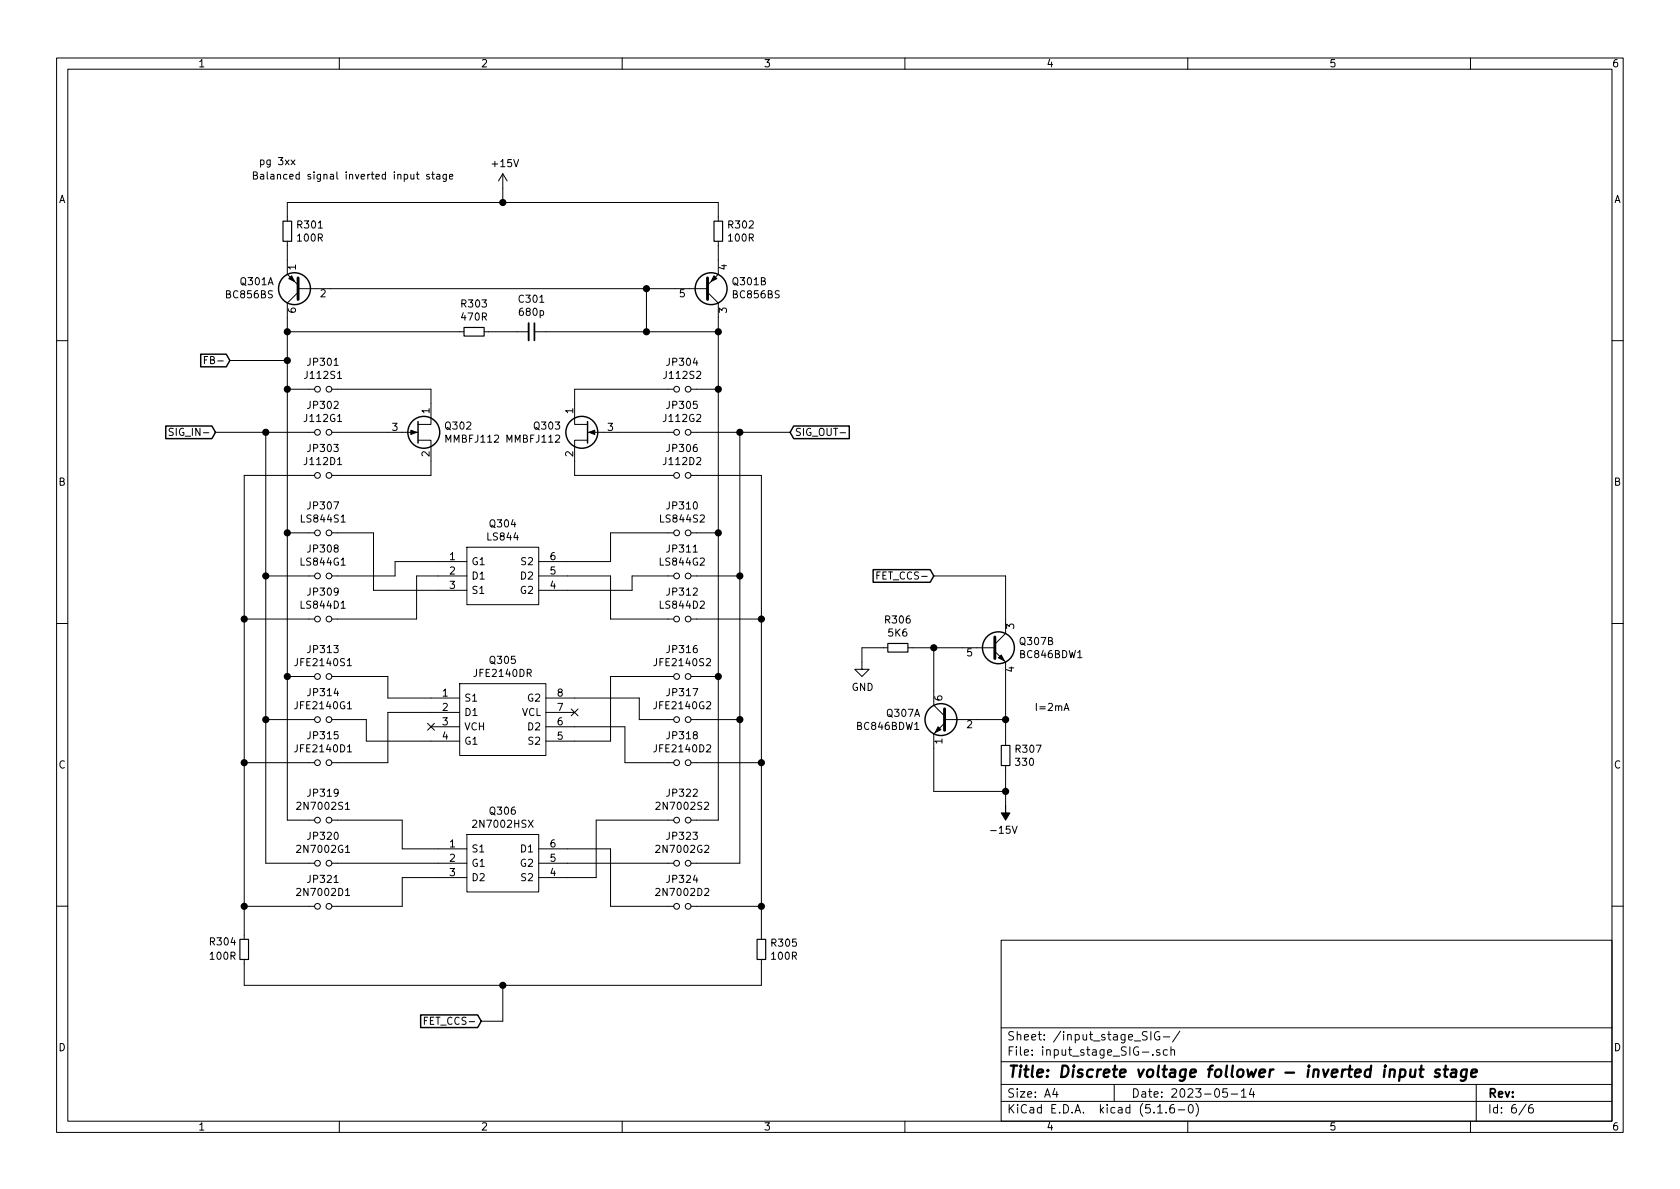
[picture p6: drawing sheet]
EESchema Schematic File Version 4
EELAYER 30 0
EELAYER END
$Descr A4 11693 8268
encoding utf-8
Sheet 6 6
Title "Discrete voltage follower - inverted input stage"
Date "2023-05-14"
Rev ""
Comp ""
Comment1 ""
Comment2 ""
Comment3 ""
Comment4 ""
$EndDescr
$Comp
L Device:Q_DUAL_PNP_PNP_E1B1C2E2B2C1 Q?
U 1 1
P 2100 2000
AR Path="/64618ED1/6462230A" Ref="Q?"  Part="1" 
AR Path="/647CF58A/6462230A" Ref="Q301"  Part="1" 
F 0 "Q301" H 2291 1954 50  0000 L CNN
F 1 "BC856BS" H 2291 2045 50  0000 L CNN
F 2 "" H 2300 2100 50  0001 C CNN
F 3 "~" H 2100 2000 50  0001 C CNN
	1    2100 2000
	-1   0    0    1   
$EndComp
$Comp
L Device:Q_DUAL_PNP_PNP_E1B1C2E2B2C1 Q?
U 2 1
P 4900 2000
AR Path="/64618ED1/646236D3" Ref="Q?"  Part="2" 
AR Path="/647CF58A/646236D3" Ref="Q301"  Part="2" 
F 0 "Q301" H 5091 1954 50  0000 L CNN
F 1 "BC856BS" H 5091 2045 50  0000 L CNN
F 2 "" H 5100 2100 50  0001 C CNN
F 3 "~" H 4900 2000 50  0001 C CNN
	2    4900 2000
	1    0    0    1   
$EndComp
$Comp
L Device:R_Small R?
U 1 1
P 2000 1600
AR Path="/64618ED1/6491456F" Ref="R?"  Part="1" 
AR Path="/647CF58A/6491456F" Ref="R301"  Part="1" 
F 0 "R301" H 2059 1646 50  0000 L CNN
F 1 "100R" H 2059 1555 50  0000 L CNN
F 2 "Resistor_SMD:R_0805_2012Metric_Pad1.15x1.40mm_HandSolder" H 2000 1600 50  0001 C CNN
F 3 "~" H 2000 1600 50  0001 C CNN
	1    2000 1600
	1    0    0    -1  
$EndComp
$Comp
L Device:R_Small R?
U 1 1
P 5000 1600
AR Path="/64618ED1/64914570" Ref="R?"  Part="1" 
AR Path="/647CF58A/64914570" Ref="R302"  Part="1" 
F 0 "R302" H 5059 1646 50  0000 L CNN
F 1 "100R" H 5059 1555 50  0000 L CNN
F 2 "Resistor_SMD:R_0805_2012Metric_Pad1.15x1.40mm_HandSolder" H 5000 1600 50  0001 C CNN
F 3 "~" H 5000 1600 50  0001 C CNN
	1    5000 1600
	1    0    0    -1  
$EndComp
$Comp
L Device:R_Small R?
U 1 1
P 3300 2300
AR Path="/64618ED1/64914571" Ref="R?"  Part="1" 
AR Path="/647CF58A/64914571" Ref="R303"  Part="1" 
F 0 "R303" V 3104 2300 50  0000 C CNN
F 1 "470R" V 3195 2300 50  0000 C CNN
F 2 "Resistor_SMD:R_0805_2012Metric_Pad1.15x1.40mm_HandSolder" H 3300 2300 50  0001 C CNN
F 3 "~" H 3300 2300 50  0001 C CNN
	1    3300 2300
	0    1    1    0   
$EndComp
$Comp
L Device:C_Small C?
U 1 1
P 3700 2300
AR Path="/64618ED1/64914572" Ref="C?"  Part="1" 
AR Path="/647CF58A/64914572" Ref="C301"  Part="1" 
F 0 "C301" V 3471 2300 50  0000 C CNN
F 1 "680p" V 3562 2300 50  0000 C CNN
F 2 "Capacitor_SMD:C_0805_2012Metric_Pad1.15x1.40mm_HandSolder" H 3700 2300 50  0001 C CNN
F 3 "~" H 3700 2300 50  0001 C CNN
	1    3700 2300
	0    1    1    0   
$EndComp
$Comp
L Transistor_FET:MMBFJ112 Q?
U 1 1
P 2900 3000
AR Path="/64618ED1/64914573" Ref="Q?"  Part="1" 
AR Path="/647CF58A/64914573" Ref="Q302"  Part="1" 
F 0 "Q302" H 3090 3046 50  0000 L CNN
F 1 "MMBFJ112" H 3090 2955 50  0000 L CNN
F 2 "Package_TO_SOT_SMD:SOT-23" H 3100 2925 50  0001 L CIN
F 3 "https://www.onsemi.com/pub/Collateral/MMBFJ113-D.PDF" H 2900 3000 50  0001 L CNN
	1    2900 3000
	1    0    0    -1  
$EndComp
$Comp
L Transistor_FET:MMBFJ112 Q?
U 1 1
P 4100 3000
AR Path="/64618ED1/646325E9" Ref="Q?"  Part="1" 
AR Path="/647CF58A/646325E9" Ref="Q303"  Part="1" 
F 0 "Q303" H 4291 3046 50  0000 L CNN
F 1 "MMBFJ112" H 4291 2955 50  0000 L CNN
F 2 "Package_TO_SOT_SMD:SOT-23" H 4300 2925 50  0001 L CIN
F 3 "https://www.onsemi.com/pub/Collateral/MMBFJ113-D.PDF" H 4100 3000 50  0001 L CNN
	1    4100 3000
	-1   0    0    -1  
$EndComp
$Comp
L Device:R_Small R?
U 1 1
P 5300 6600
AR Path="/64618ED1/64914575" Ref="R?"  Part="1" 
AR Path="/647CF58A/64914575" Ref="R305"  Part="1" 
F 0 "R305" H 5359 6646 50  0000 L CNN
F 1 "100R" H 5359 6555 50  0000 L CNN
F 2 "Resistor_SMD:R_0805_2012Metric_Pad1.15x1.40mm_HandSolder" H 5300 6600 50  0001 C CNN
F 3 "~" H 5300 6600 50  0001 C CNN
	1    5300 6600
	1    0    0    -1  
$EndComp
$Comp
L Device:R_Small R?
U 1 1
P 1700 6600
AR Path="/64618ED1/64635DD3" Ref="R?"  Part="1" 
AR Path="/647CF58A/64635DD3" Ref="R304"  Part="1" 
F 0 "R304" H 1750 6550 50  0000 L CNN
F 1 "100R" H 1750 6650 50  0000 L CNN
F 2 "Resistor_SMD:R_0805_2012Metric_Pad1.15x1.40mm_HandSolder" H 1700 6600 50  0001 C CNN
F 3 "~" H 1700 6600 50  0001 C CNN
	1    1700 6600
	-1   0    0    1   
$EndComp
$Comp
L Device:Jumper_NO_Small JP?
U 1 1
P 2250 3000
AR Path="/64618ED1/6463E2FB" Ref="JP?"  Part="1" 
AR Path="/647CF58A/6463E2FB" Ref="JP302"  Part="1" 
F 0 "JP302" H 2250 2815 50  0000 C CNN
F 1 "J112G1" H 2250 2906 50  0000 C CNN
F 2 "Jumper:SolderJumper-2_P1.3mm_Open_RoundedPad1.0x1.5mm" H 2250 3000 50  0001 C CNN
F 3 "~" H 2250 3000 50  0001 C CNN
	1    2250 3000
	-1   0    0    1   
$EndComp
$Comp
L LS844-SOT-23-6L-CT:LS844-SOT-23-6L-CT Q?
U 1 1
P 3050 3900
AR Path="/64618ED1/64914579" Ref="Q?"  Part="1" 
AR Path="/647CF58A/64914579" Ref="Q304"  Part="1" 
F 0 "Q304" H 3500 4165 50  0000 C CNN
F 1 "LS844" H 3500 4074 50  0000 C CNN
F 2 "" H 3800 4000 50  0001 L CNN
F 3 "https://www.linearsystems.com/lsdata/datasheets/LS844SeriesDSRevA14" H 3800 3900 50  0001 L CNN
F 4 "JFET Low Noise, Low Drift, Low Capacitance, Monolithic Dual, N-Channel JFET" H 3800 3800 50  0001 L CNN "Description"
F 5 "1.45" H 3800 3700 50  0001 L CNN "Height"
F 6 "722-LS844SOT236LCT" H 3800 3600 50  0001 L CNN "Mouser Part Number"
F 7 "https://www.mouser.co.uk/ProductDetail/Linear-Integrated-Systems/LS844-SOT-23-6L-CT?qs=T%252BzbugeAwjiyHRIf%2Fcfibw%3D%3D" H 3800 3500 50  0001 L CNN "Mouser Price/Stock"
F 8 "Linear Integrated Systems" H 3800 3400 50  0001 L CNN "Manufacturer_Name"
F 9 "LS844-SOT-23-6L-CT" H 3800 3300 50  0001 L CNN "Manufacturer_Part_Number"
	1    3050 3900
	1    0    0    -1  
$EndComp
$Comp
L JFE2140DR:JFE2140DR IC?
U 1 1
P 3000 4850
AR Path="/64618ED1/64652E48" Ref="IC?"  Part="1" 
AR Path="/647CF58A/64652E48" Ref="Q305"  Part="1" 
F 0 "Q305" H 3500 5115 50  0000 C CNN
F 1 "JFE2140DR" H 3500 5024 50  0000 C CNN
F 2 "" H 3850 4950 50  0001 L CNN
F 3 "https://www.ti.com/lit/ds/symlink/jfe2140.pdf?ts=1633964558921" H 3850 4850 50  0001 L CNN
F 4 "JFE2140 Ultra-Low Noise, Matched, Dual, Low-Gate Current, Discrete, Audio, NChannel JFET" H 3850 4750 50  0001 L CNN "Description"
F 5 "1.75" H 3850 4650 50  0001 L CNN "Height"
F 6 "595-JFE2140DR" H 3850 4550 50  0001 L CNN "Mouser Part Number"
F 7 "https://www.mouser.co.uk/ProductDetail/Texas-Instruments/JFE2140DR?qs=A6eO%252BMLsxmQVeRIGZCabaw%3D%3D" H 3850 4450 50  0001 L CNN "Mouser Price/Stock"
F 8 "Texas Instruments" H 3850 4350 50  0001 L CNN "Manufacturer_Name"
F 9 "JFE2140DR" H 3850 4250 50  0001 L CNN "Manufacturer_Part_Number"
	1    3000 4850
	1    0    0    -1  
$EndComp
$Comp
L 2N7002HSX:2N7002HSX Q?
U 1 1
P 3050 5900
AR Path="/64618ED1/646552FE" Ref="Q?"  Part="1" 
AR Path="/647CF58A/646552FE" Ref="Q306"  Part="1" 
F 0 "Q306" H 3500 6165 50  0000 C CNN
F 1 "2N7002HSX" H 3500 6074 50  0000 C CNN
F 2 "" H 3800 6000 50  0001 L CNN
F 3 "https://assets.nexperia.com/documents/data-sheet/2N7002HS.pdf" H 3800 5900 50  0001 L CNN
F 4 "MOSFET 2N7002HS/SOT363/SC-88" H 3800 5800 50  0001 L CNN "Description"
F 5 "1.1" H 3800 5700 50  0001 L CNN "Height"
F 6 "771-2N7002HSX" H 3800 5600 50  0001 L CNN "Mouser Part Number"
F 7 "https://www.mouser.co.uk/ProductDetail/Nexperia/2N7002HSX?qs=Li%252BoUPsLEnuawzf36ZS0aQ%3D%3D" H 3800 5500 50  0001 L CNN "Mouser Price/Stock"
F 8 "Nexperia" H 3800 5400 50  0001 L CNN "Manufacturer_Name"
F 9 "2N7002HSX" H 3800 5300 50  0001 L CNN "Manufacturer_Part_Number"
	1    3050 5900
	1    0    0    -1  
$EndComp
$Comp
L Device:Jumper_NO_Small JP?
U 1 1
P 2250 2700
AR Path="/64618ED1/64675811" Ref="JP?"  Part="1" 
AR Path="/647CF58A/64675811" Ref="JP301"  Part="1" 
F 0 "JP301" H 2250 2515 50  0000 C CNN
F 1 "J112S1" H 2250 2606 50  0000 C CNN
F 2 "Jumper:SolderJumper-2_P1.3mm_Open_RoundedPad1.0x1.5mm" H 2250 2700 50  0001 C CNN
F 3 "~" H 2250 2700 50  0001 C CNN
	1    2250 2700
	-1   0    0    1   
$EndComp
$Comp
L Device:Jumper_NO_Small JP?
U 1 1
P 2250 3300
AR Path="/64618ED1/6491457D" Ref="JP?"  Part="1" 
AR Path="/647CF58A/6491457D" Ref="JP303"  Part="1" 
F 0 "JP303" H 2250 3115 50  0000 C CNN
F 1 "J112D1" H 2250 3206 50  0000 C CNN
F 2 "Jumper:SolderJumper-2_P1.3mm_Open_RoundedPad1.0x1.5mm" H 2250 3300 50  0001 C CNN
F 3 "~" H 2250 3300 50  0001 C CNN
	1    2250 3300
	-1   0    0    1   
$EndComp
$Comp
L Device:Jumper_NO_Small JP?
U 1 1
P 2250 3700
AR Path="/64618ED1/6491457E" Ref="JP?"  Part="1" 
AR Path="/647CF58A/6491457E" Ref="JP307"  Part="1" 
F 0 "JP307" H 2250 3515 50  0000 C CNN
F 1 "LS844S1" H 2250 3606 50  0000 C CNN
F 2 "Jumper:SolderJumper-2_P1.3mm_Open_RoundedPad1.0x1.5mm" H 2250 3700 50  0001 C CNN
F 3 "~" H 2250 3700 50  0001 C CNN
	1    2250 3700
	-1   0    0    1   
$EndComp
$Comp
L Device:Jumper_NO_Small JP?
U 1 1
P 2250 4000
AR Path="/64618ED1/6491457F" Ref="JP?"  Part="1" 
AR Path="/647CF58A/6491457F" Ref="JP308"  Part="1" 
F 0 "JP308" H 2250 3815 50  0000 C CNN
F 1 "LS844G1" H 2250 3906 50  0000 C CNN
F 2 "Jumper:SolderJumper-2_P1.3mm_Open_RoundedPad1.0x1.5mm" H 2250 4000 50  0001 C CNN
F 3 "~" H 2250 4000 50  0001 C CNN
	1    2250 4000
	-1   0    0    1   
$EndComp
$Comp
L Device:Jumper_NO_Small JP?
U 1 1
P 2250 4300
AR Path="/64618ED1/64914580" Ref="JP?"  Part="1" 
AR Path="/647CF58A/64914580" Ref="JP309"  Part="1" 
F 0 "JP309" H 2250 4115 50  0000 C CNN
F 1 "LS844D1" H 2250 4206 50  0000 C CNN
F 2 "Jumper:SolderJumper-2_P1.3mm_Open_RoundedPad1.0x1.5mm" H 2250 4300 50  0001 C CNN
F 3 "~" H 2250 4300 50  0001 C CNN
	1    2250 4300
	-1   0    0    1   
$EndComp
$Comp
L Device:Jumper_NO_Small JP?
U 1 1
P 2250 4700
AR Path="/64618ED1/64914581" Ref="JP?"  Part="1" 
AR Path="/647CF58A/64914581" Ref="JP313"  Part="1" 
F 0 "JP313" H 2250 4515 50  0000 C CNN
F 1 "JFE2140S1" H 2250 4606 50  0000 C CNN
F 2 "Jumper:SolderJumper-2_P1.3mm_Open_RoundedPad1.0x1.5mm" H 2250 4700 50  0001 C CNN
F 3 "~" H 2250 4700 50  0001 C CNN
	1    2250 4700
	-1   0    0    1   
$EndComp
$Comp
L Device:Jumper_NO_Small JP?
U 1 1
P 2250 5000
AR Path="/64618ED1/64914582" Ref="JP?"  Part="1" 
AR Path="/647CF58A/64914582" Ref="JP314"  Part="1" 
F 0 "JP314" H 2250 4815 50  0000 C CNN
F 1 "JFE2140G1" H 2250 4906 50  0000 C CNN
F 2 "Jumper:SolderJumper-2_P1.3mm_Open_RoundedPad1.0x1.5mm" H 2250 5000 50  0001 C CNN
F 3 "~" H 2250 5000 50  0001 C CNN
	1    2250 5000
	-1   0    0    1   
$EndComp
$Comp
L Device:Jumper_NO_Small JP?
U 1 1
P 2250 5300
AR Path="/64618ED1/64914583" Ref="JP?"  Part="1" 
AR Path="/647CF58A/64914583" Ref="JP315"  Part="1" 
F 0 "JP315" H 2250 5115 50  0000 C CNN
F 1 "JFE2140D1" H 2250 5206 50  0000 C CNN
F 2 "Jumper:SolderJumper-2_P1.3mm_Open_RoundedPad1.0x1.5mm" H 2250 5300 50  0001 C CNN
F 3 "~" H 2250 5300 50  0001 C CNN
	1    2250 5300
	-1   0    0    1   
$EndComp
$Comp
L Device:Jumper_NO_Small JP?
U 1 1
P 2250 5700
AR Path="/64618ED1/64914584" Ref="JP?"  Part="1" 
AR Path="/647CF58A/64914584" Ref="JP319"  Part="1" 
F 0 "JP319" H 2250 5515 50  0000 C CNN
F 1 "2N7002S1" H 2250 5606 50  0000 C CNN
F 2 "Jumper:SolderJumper-2_P1.3mm_Open_RoundedPad1.0x1.5mm" H 2250 5700 50  0001 C CNN
F 3 "~" H 2250 5700 50  0001 C CNN
	1    2250 5700
	-1   0    0    1   
$EndComp
$Comp
L Device:Jumper_NO_Small JP?
U 1 1
P 2250 6000
AR Path="/64618ED1/646BB598" Ref="JP?"  Part="1" 
AR Path="/647CF58A/646BB598" Ref="JP320"  Part="1" 
F 0 "JP320" H 2250 5815 50  0000 C CNN
F 1 "2N7002G1" H 2250 5906 50  0000 C CNN
F 2 "Jumper:SolderJumper-2_P1.3mm_Open_RoundedPad1.0x1.5mm" H 2250 6000 50  0001 C CNN
F 3 "~" H 2250 6000 50  0001 C CNN
	1    2250 6000
	-1   0    0    1   
$EndComp
$Comp
L Device:Jumper_NO_Small JP?
U 1 1
P 2250 6300
AR Path="/64618ED1/646BB992" Ref="JP?"  Part="1" 
AR Path="/647CF58A/646BB992" Ref="JP321"  Part="1" 
F 0 "JP321" H 2250 6115 50  0000 C CNN
F 1 "2N7002D1" H 2250 6206 50  0000 C CNN
F 2 "Jumper:SolderJumper-2_P1.3mm_Open_RoundedPad1.0x1.5mm" H 2250 6300 50  0001 C CNN
F 3 "~" H 2250 6300 50  0001 C CNN
	1    2250 6300
	-1   0    0    1   
$EndComp
$Comp
L Device:Jumper_NO_Small JP?
U 1 1
P 4750 3000
AR Path="/64618ED1/64914587" Ref="JP?"  Part="1" 
AR Path="/647CF58A/64914587" Ref="JP305"  Part="1" 
F 0 "JP305" H 4750 2815 50  0000 C CNN
F 1 "J112G2" H 4750 2906 50  0000 C CNN
F 2 "Jumper:SolderJumper-2_P1.3mm_Open_RoundedPad1.0x1.5mm" H 4750 3000 50  0001 C CNN
F 3 "~" H 4750 3000 50  0001 C CNN
	1    4750 3000
	-1   0    0    1   
$EndComp
$Comp
L Device:Jumper_NO_Small JP?
U 1 1
P 4750 2700
AR Path="/64618ED1/64914588" Ref="JP?"  Part="1" 
AR Path="/647CF58A/64914588" Ref="JP304"  Part="1" 
F 0 "JP304" H 4750 2515 50  0000 C CNN
F 1 "J112S2" H 4750 2606 50  0000 C CNN
F 2 "Jumper:SolderJumper-2_P1.3mm_Open_RoundedPad1.0x1.5mm" H 4750 2700 50  0001 C CNN
F 3 "~" H 4750 2700 50  0001 C CNN
	1    4750 2700
	-1   0    0    1   
$EndComp
$Comp
L Device:Jumper_NO_Small JP?
U 1 1
P 4750 3300
AR Path="/64618ED1/64914589" Ref="JP?"  Part="1" 
AR Path="/647CF58A/64914589" Ref="JP306"  Part="1" 
F 0 "JP306" H 4750 3115 50  0000 C CNN
F 1 "J112D2" H 4750 3206 50  0000 C CNN
F 2 "Jumper:SolderJumper-2_P1.3mm_Open_RoundedPad1.0x1.5mm" H 4750 3300 50  0001 C CNN
F 3 "~" H 4750 3300 50  0001 C CNN
	1    4750 3300
	-1   0    0    1   
$EndComp
$Comp
L Device:Jumper_NO_Small JP?
U 1 1
P 4750 3700
AR Path="/64618ED1/6491458A" Ref="JP?"  Part="1" 
AR Path="/647CF58A/6491458A" Ref="JP310"  Part="1" 
F 0 "JP310" H 4750 3515 50  0000 C CNN
F 1 "LS844S2" H 4750 3606 50  0000 C CNN
F 2 "Jumper:SolderJumper-2_P1.3mm_Open_RoundedPad1.0x1.5mm" H 4750 3700 50  0001 C CNN
F 3 "~" H 4750 3700 50  0001 C CNN
	1    4750 3700
	-1   0    0    1   
$EndComp
$Comp
L Device:Jumper_NO_Small JP?
U 1 1
P 4750 4000
AR Path="/64618ED1/646CC6A8" Ref="JP?"  Part="1" 
AR Path="/647CF58A/646CC6A8" Ref="JP311"  Part="1" 
F 0 "JP311" H 4750 3815 50  0000 C CNN
F 1 "LS844G2" H 4750 3906 50  0000 C CNN
F 2 "Jumper:SolderJumper-2_P1.3mm_Open_RoundedPad1.0x1.5mm" H 4750 4000 50  0001 C CNN
F 3 "~" H 4750 4000 50  0001 C CNN
	1    4750 4000
	-1   0    0    1   
$EndComp
$Comp
L Device:Jumper_NO_Small JP?
U 1 1
P 4750 4300
AR Path="/64618ED1/646CC6AE" Ref="JP?"  Part="1" 
AR Path="/647CF58A/646CC6AE" Ref="JP312"  Part="1" 
F 0 "JP312" H 4750 4115 50  0000 C CNN
F 1 "LS844D2" H 4750 4206 50  0000 C CNN
F 2 "Jumper:SolderJumper-2_P1.3mm_Open_RoundedPad1.0x1.5mm" H 4750 4300 50  0001 C CNN
F 3 "~" H 4750 4300 50  0001 C CNN
	1    4750 4300
	-1   0    0    1   
$EndComp
$Comp
L Device:Jumper_NO_Small JP?
U 1 1
P 4750 4700
AR Path="/64618ED1/646CC6B4" Ref="JP?"  Part="1" 
AR Path="/647CF58A/646CC6B4" Ref="JP316"  Part="1" 
F 0 "JP316" H 4750 4515 50  0000 C CNN
F 1 "JFE2140S2" H 4750 4606 50  0000 C CNN
F 2 "Jumper:SolderJumper-2_P1.3mm_Open_RoundedPad1.0x1.5mm" H 4750 4700 50  0001 C CNN
F 3 "~" H 4750 4700 50  0001 C CNN
	1    4750 4700
	-1   0    0    1   
$EndComp
$Comp
L Device:Jumper_NO_Small JP?
U 1 1
P 4750 5000
AR Path="/64618ED1/646CC6BA" Ref="JP?"  Part="1" 
AR Path="/647CF58A/646CC6BA" Ref="JP317"  Part="1" 
F 0 "JP317" H 4750 4815 50  0000 C CNN
F 1 "JFE2140G2" H 4750 4906 50  0000 C CNN
F 2 "Jumper:SolderJumper-2_P1.3mm_Open_RoundedPad1.0x1.5mm" H 4750 5000 50  0001 C CNN
F 3 "~" H 4750 5000 50  0001 C CNN
	1    4750 5000
	-1   0    0    1   
$EndComp
$Comp
L Device:Jumper_NO_Small JP?
U 1 1
P 4750 5300
AR Path="/64618ED1/646CC6C0" Ref="JP?"  Part="1" 
AR Path="/647CF58A/646CC6C0" Ref="JP318"  Part="1" 
F 0 "JP318" H 4750 5115 50  0000 C CNN
F 1 "JFE2140D2" H 4750 5206 50  0000 C CNN
F 2 "Jumper:SolderJumper-2_P1.3mm_Open_RoundedPad1.0x1.5mm" H 4750 5300 50  0001 C CNN
F 3 "~" H 4750 5300 50  0001 C CNN
	1    4750 5300
	-1   0    0    1   
$EndComp
$Comp
L Device:Jumper_NO_Small JP?
U 1 1
P 4750 5700
AR Path="/64618ED1/646CC6C6" Ref="JP?"  Part="1" 
AR Path="/647CF58A/646CC6C6" Ref="JP322"  Part="1" 
F 0 "JP322" H 4750 5515 50  0000 C CNN
F 1 "2N7002S2" H 4750 5606 50  0000 C CNN
F 2 "Jumper:SolderJumper-2_P1.3mm_Open_RoundedPad1.0x1.5mm" H 4750 5700 50  0001 C CNN
F 3 "~" H 4750 5700 50  0001 C CNN
	1    4750 5700
	-1   0    0    1   
$EndComp
$Comp
L Device:Jumper_NO_Small JP?
U 1 1
P 4750 6000
AR Path="/64618ED1/64914591" Ref="JP?"  Part="1" 
AR Path="/647CF58A/64914591" Ref="JP323"  Part="1" 
F 0 "JP323" H 4750 5815 50  0000 C CNN
F 1 "2N7002G2" H 4750 5906 50  0000 C CNN
F 2 "Jumper:SolderJumper-2_P1.3mm_Open_RoundedPad1.0x1.5mm" H 4750 6000 50  0001 C CNN
F 3 "~" H 4750 6000 50  0001 C CNN
	1    4750 6000
	-1   0    0    1   
$EndComp
$Comp
L Device:Jumper_NO_Small JP?
U 1 1
P 4750 6300
AR Path="/64618ED1/646CC6D2" Ref="JP?"  Part="1" 
AR Path="/647CF58A/646CC6D2" Ref="JP324"  Part="1" 
F 0 "JP324" H 4750 6115 50  0000 C CNN
F 1 "2N7002D2" H 4750 6206 50  0000 C CNN
F 2 "Jumper:SolderJumper-2_P1.3mm_Open_RoundedPad1.0x1.5mm" H 4750 6300 50  0001 C CNN
F 3 "~" H 4750 6300 50  0001 C CNN
	1    4750 6300
	-1   0    0    1   
$EndComp
Wire Wire Line
	2150 5700 2000 5700
Wire Wire Line
	2000 5700 2000 4700
Wire Wire Line
	2150 2700 2000 2700
Connection ~ 2000 2700
Wire Wire Line
	2150 3700 2000 3700
Connection ~ 2000 3700
Wire Wire Line
	2000 3700 2000 2700
Wire Wire Line
	2150 4700 2000 4700
Connection ~ 2000 4700
Wire Wire Line
	2000 4700 2000 3700
Wire Wire Line
	4850 5700 5000 5700
Wire Wire Line
	5000 5700 5000 4700
Wire Wire Line
	4850 2700 5000 2700
Connection ~ 5000 2700
Wire Wire Line
	4850 3700 5000 3700
Connection ~ 5000 3700
Wire Wire Line
	5000 3700 5000 2700
Wire Wire Line
	4850 4700 5000 4700
Connection ~ 5000 4700
Wire Wire Line
	5000 4700 5000 3700
Text GLabel 1500 3000 0    50   Input ~ 0
SIG_IN-
Text GLabel 5500 3000 2    50   Input ~ 0
SIG_OUT-
Wire Wire Line
	1500 3000 1850 3000
Connection ~ 1850 3000
Wire Wire Line
	1850 3000 2150 3000
Wire Wire Line
	1850 6000 2150 6000
Wire Wire Line
	1850 3000 1850 4000
Wire Wire Line
	2150 4000 1850 4000
Connection ~ 1850 4000
Wire Wire Line
	1850 4000 1850 5000
Wire Wire Line
	2150 5000 1850 5000
Connection ~ 1850 5000
Wire Wire Line
	1850 5000 1850 6000
Wire Wire Line
	1700 6500 1700 6300
Wire Wire Line
	1700 6300 2150 6300
Wire Wire Line
	1700 6300 1700 5300
Wire Wire Line
	1700 3300 2150 3300
Connection ~ 1700 6300
Wire Wire Line
	2150 4300 1700 4300
Connection ~ 1700 4300
Wire Wire Line
	1700 4300 1700 3300
Wire Wire Line
	2150 5300 1700 5300
Connection ~ 1700 5300
Wire Wire Line
	1700 5300 1700 4300
Wire Wire Line
	4850 3000 5150 3000
Connection ~ 5150 3000
Wire Wire Line
	5150 3000 5500 3000
Wire Wire Line
	5150 6000 4850 6000
Wire Wire Line
	4850 5000 5150 5000
Connection ~ 5150 5000
Wire Wire Line
	5150 5000 5150 6000
Wire Wire Line
	4850 4000 5150 4000
Connection ~ 5150 4000
Wire Wire Line
	5150 4000 5150 3000
Wire Wire Line
	5150 4000 5150 5000
Wire Wire Line
	5300 6500 5300 6300
Wire Wire Line
	5300 3300 4850 3300
Wire Wire Line
	4850 4300 5300 4300
Connection ~ 5300 4300
Wire Wire Line
	5300 4300 5300 3300
Wire Wire Line
	4850 5300 5300 5300
Connection ~ 5300 5300
Wire Wire Line
	5300 5300 5300 4300
Wire Wire Line
	4850 6300 5300 6300
Connection ~ 5300 6300
Wire Wire Line
	5300 6300 5300 5300
Wire Wire Line
	2300 2000 4500 2000
Connection ~ 4500 2000
Wire Wire Line
	4500 2000 4700 2000
Wire Wire Line
	2000 2200 2000 2300
Wire Wire Line
	5000 2200 5000 2300
Wire Wire Line
	5000 2300 4500 2300
Connection ~ 5000 2300
Wire Wire Line
	5000 2300 5000 2700
Wire Wire Line
	3600 2300 3400 2300
Wire Wire Line
	3200 2300 2000 2300
Connection ~ 2000 2300
Wire Wire Line
	2000 2300 2000 2500
Wire Wire Line
	4500 2000 4500 2300
Connection ~ 4500 2300
Wire Wire Line
	4500 2300 3800 2300
Wire Wire Line
	2000 1700 2000 1800
Wire Wire Line
	5000 1700 5000 1800
Wire Wire Line
	2000 1500 2000 1400
Wire Wire Line
	2000 1400 3500 1400
Wire Wire Line
	5000 1400 5000 1500
Wire Wire Line
	1700 6700 1700 6850
Wire Wire Line
	1700 6850 3500 6850
Wire Wire Line
	5300 6850 5300 6700
Connection ~ 3500 6850
Wire Wire Line
	3500 6850 5300 6850
Wire Wire Line
	3000 2800 3000 2700
Wire Wire Line
	3000 2700 2350 2700
Wire Wire Line
	2700 3000 2350 3000
Wire Wire Line
	3000 3200 3000 3300
Wire Wire Line
	3000 3300 2350 3300
Wire Wire Line
	4000 2800 4000 2700
Wire Wire Line
	4000 2700 4650 2700
Wire Wire Line
	4300 3000 4650 3000
Wire Wire Line
	4000 3200 4000 3300
Wire Wire Line
	4000 3300 4650 3300
Wire Wire Line
	3950 3900 4250 3900
Wire Wire Line
	4250 3900 4250 3700
Wire Wire Line
	4250 3700 4650 3700
Wire Wire Line
	3950 4000 4250 4000
Wire Wire Line
	4250 4000 4250 4300
Wire Wire Line
	4250 4300 4650 4300
Wire Wire Line
	3950 4100 4400 4100
Wire Wire Line
	4400 4100 4400 4000
Wire Wire Line
	4400 4000 4650 4000
Wire Wire Line
	3050 3900 2750 3900
Wire Wire Line
	2750 3900 2750 4000
Wire Wire Line
	2750 4000 2350 4000
Wire Wire Line
	3050 4000 2900 4000
Wire Wire Line
	3050 4100 2600 4100
Wire Wire Line
	2600 4100 2600 3700
Wire Wire Line
	2600 3700 2350 3700
Wire Wire Line
	2900 4000 2900 4300
Wire Wire Line
	2350 4300 2900 4300
Wire Wire Line
	3000 4850 2700 4850
Wire Wire Line
	2700 4850 2700 4700
Wire Wire Line
	2700 4700 2350 4700
Wire Wire Line
	3000 4950 2700 4950
Wire Wire Line
	2700 4950 2700 5300
Wire Wire Line
	2700 5300 2350 5300
Wire Wire Line
	2550 5150 2550 5000
Wire Wire Line
	2550 5000 2350 5000
Wire Wire Line
	2550 5150 3000 5150
Wire Wire Line
	4000 5150 4250 5150
Wire Wire Line
	4250 5150 4250 4700
Wire Wire Line
	4250 4700 4650 4700
Wire Wire Line
	4000 5050 4350 5050
Wire Wire Line
	4350 5050 4350 5300
Wire Wire Line
	4350 5300 4650 5300
Wire Wire Line
	4650 5000 4450 5000
Wire Wire Line
	4450 5000 4450 4850
Wire Wire Line
	4450 4850 4000 4850
Wire Wire Line
	3050 5900 2800 5900
Wire Wire Line
	2800 5900 2800 5700
Wire Wire Line
	2800 5700 2350 5700
Wire Wire Line
	3050 6000 2350 6000
Wire Wire Line
	3050 6100 2800 6100
Wire Wire Line
	2800 6100 2800 6300
Wire Wire Line
	2800 6300 2350 6300
Wire Wire Line
	3950 5900 4250 5900
Wire Wire Line
	4250 5900 4250 6300
Wire Wire Line
	4250 6300 4650 6300
Wire Wire Line
	3950 6000 4650 6000
Wire Wire Line
	3950 6100 4150 6100
Wire Wire Line
	4150 6100 4150 5700
Wire Wire Line
	4150 5700 4650 5700
Wire Wire Line
	3500 1300 3500 1400
Connection ~ 3500 1400
Wire Wire Line
	3500 1400 5000 1400
Text Notes 1750 1250 0    50   ~ 0
Balanced signal inverted input stage\n
Text GLabel 1600 2500 0    50   Input ~ 0
FB-
Wire Wire Line
	1600 2500 2000 2500
Connection ~ 2000 2500
Wire Wire Line
	2000 2500 2000 2700
Text Notes 1800 1150 0    50   ~ 0
pg 3xx
$Comp
L Device:R_Small R?
U 1 1
P 7000 5250
AR Path="/64618ED1/646D7148" Ref="R?"  Part="1" 
AR Path="/647CF58A/646D7148" Ref="R307"  Part="1" 
F 0 "R307" H 7059 5296 50  0000 L CNN
F 1 "330" H 7059 5205 50  0000 L CNN
F 2 "Resistor_SMD:R_0805_2012Metric_Pad1.15x1.40mm_HandSolder" H 7000 5250 50  0001 C CNN
F 3 "~" H 7000 5250 50  0001 C CNN
	1    7000 5250
	1    0    0    -1  
$EndComp
$Comp
L Transistor_BJT:BC846BDW1 Q?
U 1 1
P 6600 5000
AR Path="/64618ED1/646D7154" Ref="Q?"  Part="1" 
AR Path="/647CF58A/646D7154" Ref="Q307"  Part="1" 
F 0 "Q307" H 6791 5046 50  0000 L CNN
F 1 "BC846BDW1" H 6791 4955 50  0000 L CNN
F 2 "Package_TO_SOT_SMD:SOT-363_SC-70-6" H 6800 5100 50  0001 C CNN
F 3 "http://www.onsemi.com/pub_link/Collateral/BC846BDW1T1-D.PDF" H 6600 5000 50  0001 C CNN
	1    6600 5000
	-1   0    0    -1  
$EndComp
$Comp
L Transistor_BJT:BC846BDW1 Q?
U 2 1
P 6900 4500
AR Path="/64618ED1/646D715A" Ref="Q?"  Part="2" 
AR Path="/647CF58A/646D715A" Ref="Q307"  Part="2" 
F 0 "Q307" H 7090 4546 50  0000 L CNN
F 1 "BC846BDW1" H 7090 4455 50  0000 L CNN
F 2 "Package_TO_SOT_SMD:SOT-363_SC-70-6" H 7100 4600 50  0001 C CNN
F 3 "http://www.onsemi.com/pub_link/Collateral/BC846BDW1T1-D.PDF" H 6900 4500 50  0001 C CNN
	2    6900 4500
	1    0    0    -1  
$EndComp
$Comp
L Device:R_Small R?
U 1 1
P 6250 4500
AR Path="/64618ED1/646D7160" Ref="R?"  Part="1" 
AR Path="/647CF58A/646D7160" Ref="R306"  Part="1" 
F 0 "R306" V 6054 4500 50  0000 C CNN
F 1 "5K6" V 6145 4500 50  0000 C CNN
F 2 "Resistor_SMD:R_0805_2012Metric_Pad1.15x1.40mm_HandSolder" H 6250 4500 50  0001 C CNN
F 3 "~" H 6250 4500 50  0001 C CNN
	1    6250 4500
	0    1    1    0   
$EndComp
$Comp
L power:GND #PWR?
U 1 1
P 6000 4600
AR Path="/64618ED1/646D7166" Ref="#PWR?"  Part="1" 
AR Path="/647CF58A/646D7166" Ref="#PWR0112"  Part="1" 
F 0 "#PWR0112" H 6000 4350 50  0001 C CNN
F 1 "GND" H 6005 4427 50  0000 C CNN
F 2 "" H 6000 4600 50  0001 C CNN
F 3 "" H 6000 4600 50  0001 C CNN
	1    6000 4600
	1    0    0    -1  
$EndComp
Wire Wire Line
	6150 4500 6000 4500
Wire Wire Line
	6000 4500 6000 4600
Wire Wire Line
	6350 4500 6500 4500
Wire Wire Line
	7000 4700 7000 5000
Wire Wire Line
	7000 5350 7000 5500
Wire Wire Line
	6500 4800 6500 4500
Connection ~ 6500 4500
Wire Wire Line
	6500 4500 6700 4500
Wire Wire Line
	6500 5200 6500 5500
Wire Wire Line
	6500 5500 7000 5500
Connection ~ 7000 5500
Wire Wire Line
	7000 5600 7000 5500
Text GLabel 6500 4000 0    50   Input ~ 0
FET_CCS-
Wire Wire Line
	7000 4000 7000 4300
Wire Wire Line
	6500 4000 7000 4000
Wire Wire Line
	6800 5000 7000 5000
Connection ~ 7000 5000
Wire Wire Line
	7000 5000 7000 5150
Text Notes 7200 4950 0    50   ~ 0
I=2mA
Text GLabel 3350 7100 0    50   Input ~ 0
FET_CCS-
Wire Wire Line
	3350 7100 3500 7100
Wire Wire Line
	3500 6850 3500 7100
$Comp
L power:+15V #PWR0113
U 1 1
P 3500 1300
F 0 "#PWR0113" H 3500 1150 50  0001 C CNN
F 1 "+15V" H 3515 1473 50  0000 C CNN
F 2 "" H 3500 1300 50  0001 C CNN
F 3 "" H 3500 1300 50  0001 C CNN
	1    3500 1300
	1    0    0    -1  
$EndComp
$Comp
L power:-15V #PWR0114
U 1 1
P 7000 5600
F 0 "#PWR0114" H 7000 5700 50  0001 C CNN
F 1 "-15V" H 7015 5773 50  0000 C CNN
F 2 "" H 7000 5600 50  0001 C CNN
F 3 "" H 7000 5600 50  0001 C CNN
	1    7000 5600
	-1   0    0    1   
$EndComp
NoConn ~ 4000 4950
NoConn ~ 3000 5050
$EndSCHEMATC
